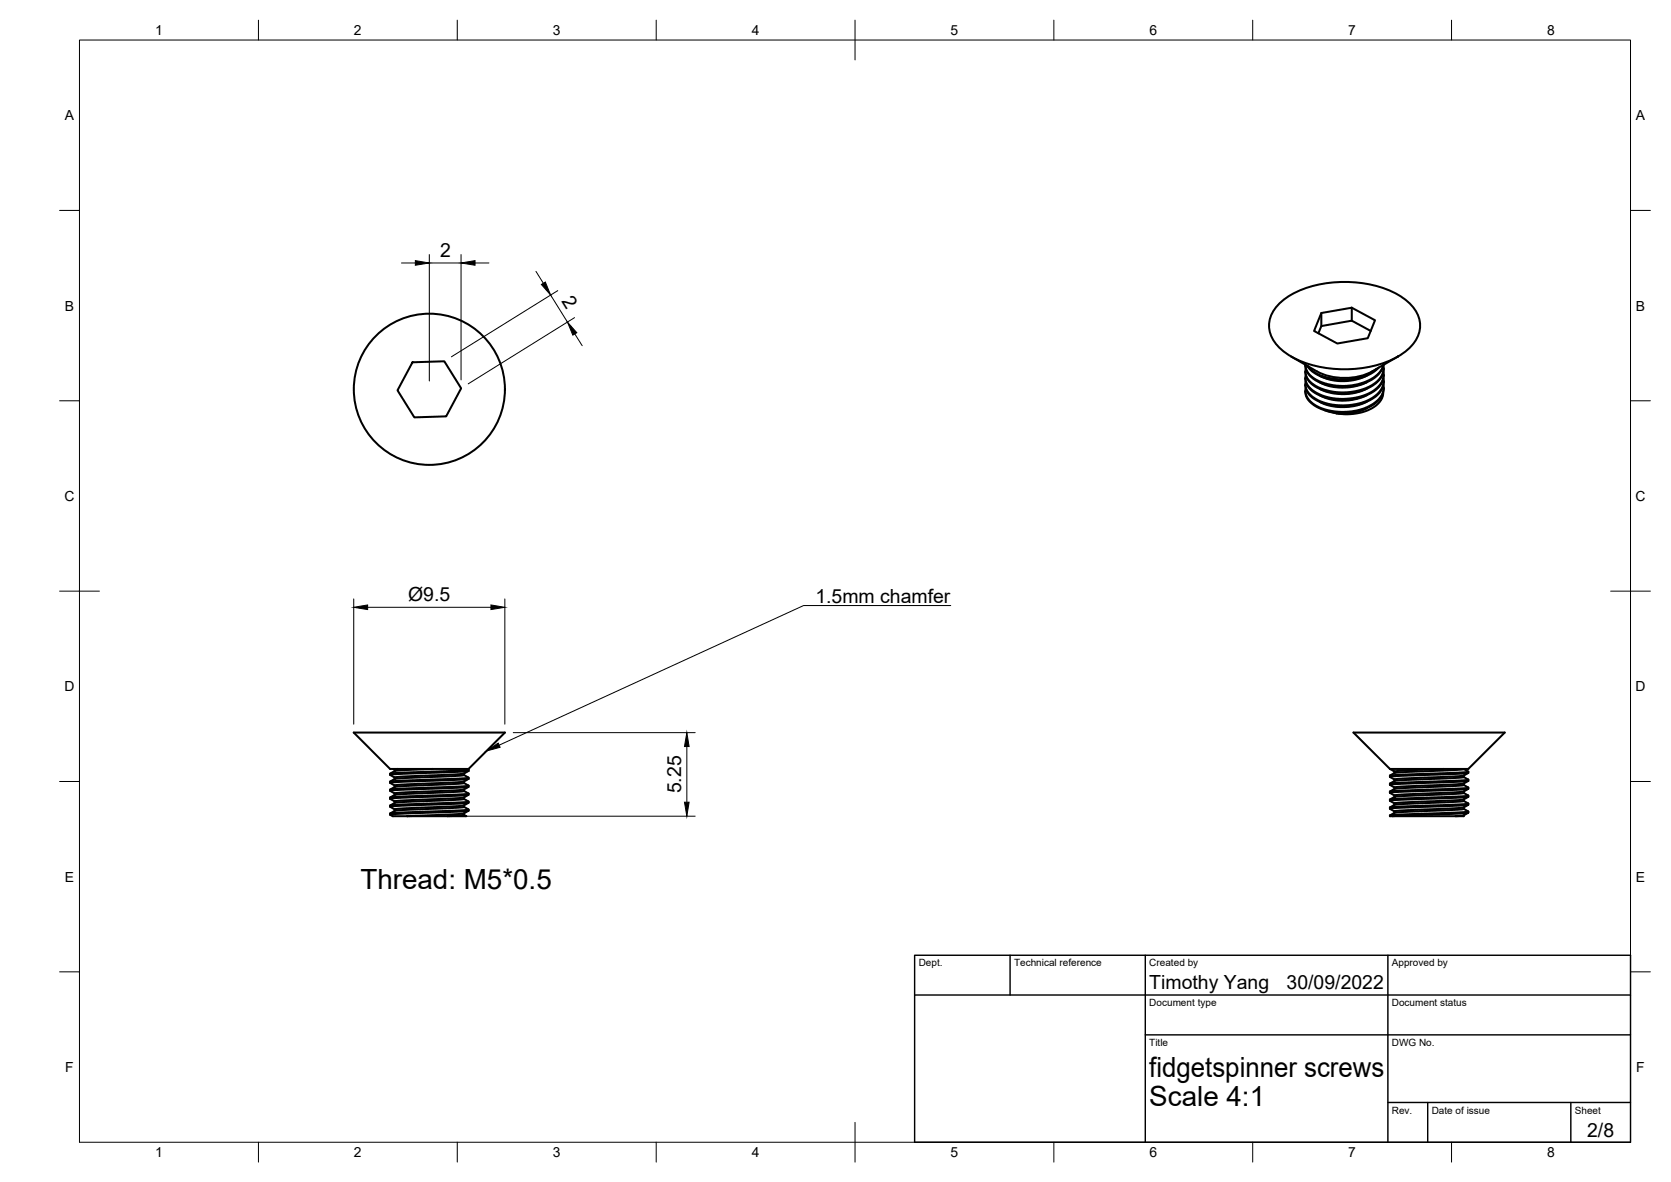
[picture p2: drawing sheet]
<svg xmlns="http://www.w3.org/2000/svg" width="420mm" height="297mm" viewBox="0 0 420 297" stroke-linecap="round" stroke-linejoin="round" font-family="sans-serif">
<!-- layer: Visible -->
<g fill="none" stroke="#000" stroke-width=".51">
<path d="M322.1 75.9a24.9 24.9 0 0 1 16.8-5 24.3 24.3 0 0 1 15.2 5 7.4 7.4 0 0 1 0 11.8 24.9 24.9 0 0 1-16.9 5.1 24.3 24.3 0 0 1-15.1-5.1 7.4 7.4 0 0 1 0-11.8zM332.2 78.7l7.7-1.4 5.8 3.2-1.8 4.5-7.6 1.3-5.9-3.1zM332.2 78.7v3.2M339.9 77.3v3.3M103.7 91l8-.2 4.3 6.8-3.8 7-8 .3-4.3-6.8zM324.6 89.6l6.5 3.7M328.2 93.3v.3M328.2 95v.2M328.2 96.6v.2M328.2 98.2v.3M328.3 91.7l.1 .8 .4 1 .7 .8 1.3 1.1 3 1.1 3.6 .5 4-.5 3-1.1 1.3-.8 1.1-.9 .6-.9 .4-1.1M328.7 91.9l1.2 1.4 2 1.2 2.4 .8 2.6 .3 3.6-.3 2-.4 2.2-1 2-1.5"/>
<path d="M328.9 92l1.4 1.4 1.9 1 2.3 .6 2.7 .3 3-.1 2.4-.6 2.1-.9 1.4-1M343.7 97.6l-2.6 1-3 .4-3.2-.2-1.4-.4-1.6-.6M343.7 94.4l-2.6 1-3 .4-3-.2-1.4-.4-1.8-.7M343.7 96l-2.4 1-3.6 .4-3-.3-2.8-1M343.7 99.3l-2.4 .9-3.6 .5-2.8-.3-3-1M344.7 83.2l-4.8-2.6-7.7 1.3-.7 1.9M347.8 98.6l-.2 1.3-.8 1.2-1.1 1-1.7 1-1.7 .5-2 .4-2.2 .1-2.1-.2M347.8 91.8a5.5 5.5 0 0 1-3.7 5.4l-2.8 1-2.8 .4-2.8-.1-2.6-.6-2.3-.9-1.6-1.3-.6-.8-.3-.8v-1.5M347.9 93.5a5.6 5.6 0 0 1-3.8 5.4l-2 .7-2.5 .5-3.3 .1-2.7-.4-2.6-1.1-1.8-1.4-.9-1.5v-1.5M347.9 95.1v1.2a7.6 7.6 0 0 1-5.5 4.9l-3.1 .6h-3.6l-3.4-.8-2.3-1.3a3.6 3.6 0 0 1-1.7-3.8M347.9 96.7l-.1 1.8-1 1.7-1.4 1.2-1.1 .7-2.6 .9-3.2 .5-2.8-.1-3.4-.8-2.1-1.1a3.9 3.9 0 0 1-1.9-4M347.9 91.7l-.8 1.8-1.7 1.6-2.6 1.3-2.9 .7-3.2 .1-3.3-.5-2.6-1.1-1.2-1-.7-.8a3.3 3.3 0 0 1-.7-2.1"/>
<path d="M347.9 96l-.4 1.8-.6 .9-.9 .9-2.5 1.4-3 .9-3.6 .2-3.2-.5-2.8-1.1-1.8-1.5a3.3 3.3 0 0 1-.8-2.2M347.9 94.4v.4a6.6 6.6 0 0 1-5 4.8l-2 .6-2.6 .3-2.4-.1-2.9-.6-1.9-.8-1.6-1.1-.9-1.2-.3-1.5M347.9 97.4v.4a6.4 6.4 0 0 1-5 5.1l-1.7 .5-2.6 .3-3.6-.1-1.8-.4-1.7-.7-2.2-1.6a3.4 3.4 0 0 1-1.1-2.4M347.9 92.5a5.9 5.9 0 0 1-4.2 5.1l-2.3 .8-2.6 .4-3.1-.1-2.3-.4-2.3-.9-1.5-1-1.1-1.7-.3-1.1M347.9 94.2v.2M347.9 95.8v.2M351.5 89.6l-6.4 3.7a15.4 15.4 0 0 1-14 0M333.1 103.1l2.9 .8M343.7 102.5l-1.7 .8-1.5 .4-2.3 .3-2.2-.1M343.7 100.9l-2.4 1-3.2 .4-3.2-.2-1.6-.5-1.4-.6M88.9 184.1h38.1l-9.2 9.1h-19.7zM98.1 194.4v.3"/>
<path d="M98.1 196.4v.3M99 193.2l.2 .2M99.2 193.4l.1 .3-1.2 .7 19.7-1M99.2 195.4v.4M99.2 197.4v.4M99.2 199.4v.4M99.3 197.8l-1.2 .6M99.3 199.8l-1.2 .6M100 193.2l-.7 .2M108.7 193.2l-9.4 .5M116.6 198.4l-17.3 1M116.6 194.4l-17.4 1"/>
<path d="M116.6 196.4l-17.3 1M116.6 198.8l-17.3 1M116.6 196.8l-17.3 1M116.7 194.8l1.1 .6M116.7 196.8l1.1 .6M116.7 196.4v.4M117.5 193.2l.3 .2v.3M117.8 199.7l-19.7 1 1.1 .7M117.8 195.4l-2 .3-14.3 .5-3.4 .2 1.2-.6M117.8 197.4l-3.5 .3-14.7 .6-1.4 .1-.1 .3M117.8 197.7l-1.1 .7v.4l1.1 .6-.1 .1-19.6 .9M117.8 193.7l-1.1 .7-.1 .4-.6 .1-16.7 .9"/>
<path d="M117.8 199.7l-1.2 .7M117.8 195.7l-1.2 .7M117.8 197.4l-.2 .4-1.4 .1-18.1 .8 1.1 .7M117.8 195.4v.4l-1.1 .1-18.6 .8 1.1 .7M117.8 193.7l-19.7 1 1.1 .7M117.8 199.4v.3M340.3 184.1h38.1l-9.2 9.1h-19.7zM349.5 194.9v.3M349.5 196.9v.3M349.5 198.9v.3M349.5 195.2l1.1 .7M349.5 193.2l1.1 .7"/>
<path d="M350.6 195.9v.4l-1.1 .6M350.6 198.3l-1.1 .6M350.6 199.9v.4l-1.1 .6M350.6 197.9v.4M362.9 193.2l-11.3 .5-1 .2v.4M368 194.9l-17.4 1M368 196.9l-17.4 1M368 198.9l-17.4 1M368 195.3l-17.3 1M368 197.3l-17.4 1M368 199.3l-17.3 1M368 195.3l1.2 .6"/>
<path d="M368 197.3l1.2 .6M368 199.3l1.2 .6M368 194.9v.4M368 196.9v.4M368 198.9v.4M369.1 197.9l-2.2 .3-17.4 .7M369.1 199.9l-2.9 .3-15.5 .6-1.2 .1v.3M369.2 194.2l-17.9 .8-1.8 .2M369.2 195.9l-19.7 1M369.2 199.9l-.1 .4-1.1 .1-15.6 .6-2.9 .2M369.2 198.2l-19.7 1 1.1 .7M369.2 196.2l-19.7 1 1.1 .7"/>
<path d="M369.2 193.9l-2.8 .3-13.6 .5-3.3 .2M369.2 193.9l-1.2-.7-2.1 .3-14.6 .6-.6 .1-1.2 .7M369.2 193.9v.3M369.2 195.9v.3M369.2 197.9v.3M369.2 198.2l-1.2 .7M369.2 196.2l-1.2 .7M369.2 194.2l-1.2 .7M98.1 200.4v.3M98.1 202.4v.3M98.1 204.4v.3M99.2 201.4v.4"/>
<path d="M99.2 203.4v.4M99.3 201.8l-1.2 .6M116.6 204.4l-14.2 .7M116.6 202.4l-15.5 .8-1.8 .2M116.6 204.8l-4 .3h-10.2M116.6 200.4l-17.3 1M116.6 200.8l-17.3 1M116.6 202.8l-17.3 1M116.7 200.8l1.1 .7-19.7 .9M116.7 202.8l1.1 .6v.3M116.7 200.4v.4M117.8 203.4l-2.3 .3-17.4 .7 1.2-.6"/>
<path d="M117.8 201.7l-19.7 1 1.1 .7M117.8 203.7l-1.1 .7v.4l.5 .3h-4.7M117.8 201.7l-1.2 .7 .1 .4M117.8 203.7l-19.7 1 .6 .4h3.7M117.8 201.5v.2M349.5 202.9v.3M349.5 201.2l1.1 .7M349.5 203.2l1.1 .7M350.2 205.1h15.8M350.6 201.9v.4l-1.1 .6M350.6 204.3l-1.1 .6M368 200.9l-17.4 1"/>
<path d="M368 202.9l-15.9 .8-1.5 .2v.4M368 204.9l-2 .2M368 201.3l-17.3 1M368 203.3l-17.4 1M368 204.9v.2h-2M368 201.3l1.2 .6M368 203.3l1.2 .6M368 202.9v.4M369.2 204.2l-3.1 .3-15.9 .6h-.7v-.2M369.2 201.9l-2.3 .3-17.4 .7M369.2 201.9l-.1 .4-1.2 .1-15.6 .6-2.8 .2M369.2 203.9l-2.5 .3-13.5 .4-3.7 .3"/>
<path d="M369.2 203.9v.3M369.2 204.2l-1.2 .7M369.2 202.3l-1.2 .6M369.2 200.2l-1.2 .7v.4"/>
<circle cx="108" cy="97.8" r="19"/>
</g>
<!-- layer: Border -->
<g fill="none" stroke="#000" stroke-width=".25">
<path d="M20 10.1h390v276.9h-390zM65 5.1v5M115 5.1v5M165 5.1v5M215 5.1v10M265 5.1v5M315 5.1v5M365 5.1v5M15 52.9h5M410 52.9h5M15 100.7h5M410 100.7h5"/>
<path d="M15 148.6h10M405 148.6h10M15 196.4h5M410 196.4h5M15 244.2h5M410 244.2h5M65 287v5M115 287v5M165 287v5M215 282.1v9.9M265 287v5M315 287v5"/>
<path d="M365 287v5"/>
</g>
<!-- layer: TitleBlock -->
<path d="M230 240.1h180v46.9h-180zM230 250h180M254 240.1v9.9M288 240.1v46.9M349 240.1v46.9M288 260.1h122M349 277.1h61M359 277.1v9.9M395 277.1v9.9" fill="none" stroke="#000" stroke-width=".36"/>
<!-- layer: Dimensions -->
<g fill="none" stroke="#000" stroke-width=".25">
<path d="M100.9 66.1h3.5M107.9 64v31.7M107.9 66.1h8M115.9 64v31.5M119.4 66.1h3.5M134.8 68.2l1.8 3M138.5 74.2l4.2 6.7M140.3 73l-26.8 16.7M144.5 79.8l-26.8 16.7M144.5 83.9l1.9 3M88.9 150.5v31.5M92.4 152.6h31"/>
<path d="M126.9 150.5v31.5M129.1 184.1h45.7M172.7 187.6v14M114.6 205.1h60.2"/>
</g>
<path d="M104.4 65.5l3.5 .6-3.5 .6zM115.9 66.1l3.5-.6v1.2zM136.1 71.5l1-.6 1.4 3.3zM142.7 80.9l2.3 2.7-1 .6zM88.9 152.6l3.5-.6v1.2zM123.4 152l3.5 .6-3.5 .6zM172.7 184.1l.6 3.5h-1.2zM172.1 201.6h1.2l-.6 3.5z" fill="#000" stroke="#000" stroke-width=".25"/>
<!-- layer: Annotations -->
<path d="M122.3 188.7l3-2 .5 1.1z" fill="#000" stroke="#000" stroke-width=".25"/>
<path d="M239.1 152.2h-37l-76.6 35.1" fill="none" stroke="#000" stroke-width=".25"/>
<g font-size="7">
<text x="90.6" y="223.3">Thread: M5*0.5</text>
<text x="289" y="270.6">fidgetspinner screws</text>
<text x="289" y="278.1">Scale 4:1</text>
</g>
<g font-size="4.9">
<text x="110.6" y="64.7">2</text>
<text x="141.1" y="75.7" transform="rotate(58 141.1 75.7)">2</text>
<text x="102.6" y="151.1">Ø9.5</text>
<text x="205" y="151.5">1.5mm chamfer</text>
<text x="171.2" y="199.4" transform="rotate(-90 171.2 199.4)">5.25</text>
<text x="289" y="248.5">Timothy Yang</text>
<text x="323.5" y="248.5">30/09/2022</text>
<text x="399.1" y="285.7">2/8</text>
</g>
<g font-size="3.5">
<text x="39" y="8.8">1</text>
<text x="89" y="8.8">2</text>
<text x="139" y="8.8">3</text>
<text x="189" y="8.8">4</text>
<text x="239" y="8.8">5</text>
<text x="289" y="8.8">6</text>
<text x="339" y="8.8">7</text>
<text x="389" y="8.8">8</text>
<text x="16.3" y="30.2">A</text>
<text x="411.3" y="30.2">A</text>
<text x="16.3" y="78">B</text>
<text x="411.3" y="78">B</text>
<text x="16.2" y="125.9">C</text>
<text x="411.2" y="125.9">C</text>
<text x="16.2" y="173.7">D</text>
<text x="411.2" y="173.7">D</text>
<text x="16.3" y="221.6">E</text>
<text x="411.3" y="221.6">E</text>
<text x="16.4" y="269.4">F</text>
<text x="411.4" y="269.4">F</text>
<text x="39" y="290.8">1</text>
<text x="89" y="290.8">2</text>
<text x="139" y="290.8">3</text>
<text x="189" y="290.8">4</text>
<text x="239" y="290.8">5</text>
<text x="289" y="290.8">6</text>
<text x="339" y="290.8">7</text>
<text x="389" y="290.8">8</text>
</g>
<g font-size="2.5">
<text x="231" y="242.9">Dept.</text>
<text x="255" y="242.9">Technical reference</text>
<text x="289" y="242.9">Created by</text>
<text x="350" y="242.9">Approved by</text>
<text x="289" y="252.8">Document type</text>
<text x="350" y="252.8">Document status</text>
<text x="289" y="262.9">Title</text>
<text x="350" y="262.9">DWG No.</text>
<text x="350" y="279.9">Rev.</text>
<text x="360" y="279.9">Date of issue</text>
<text x="396" y="279.9">Sheet</text>
</g>
</svg>
